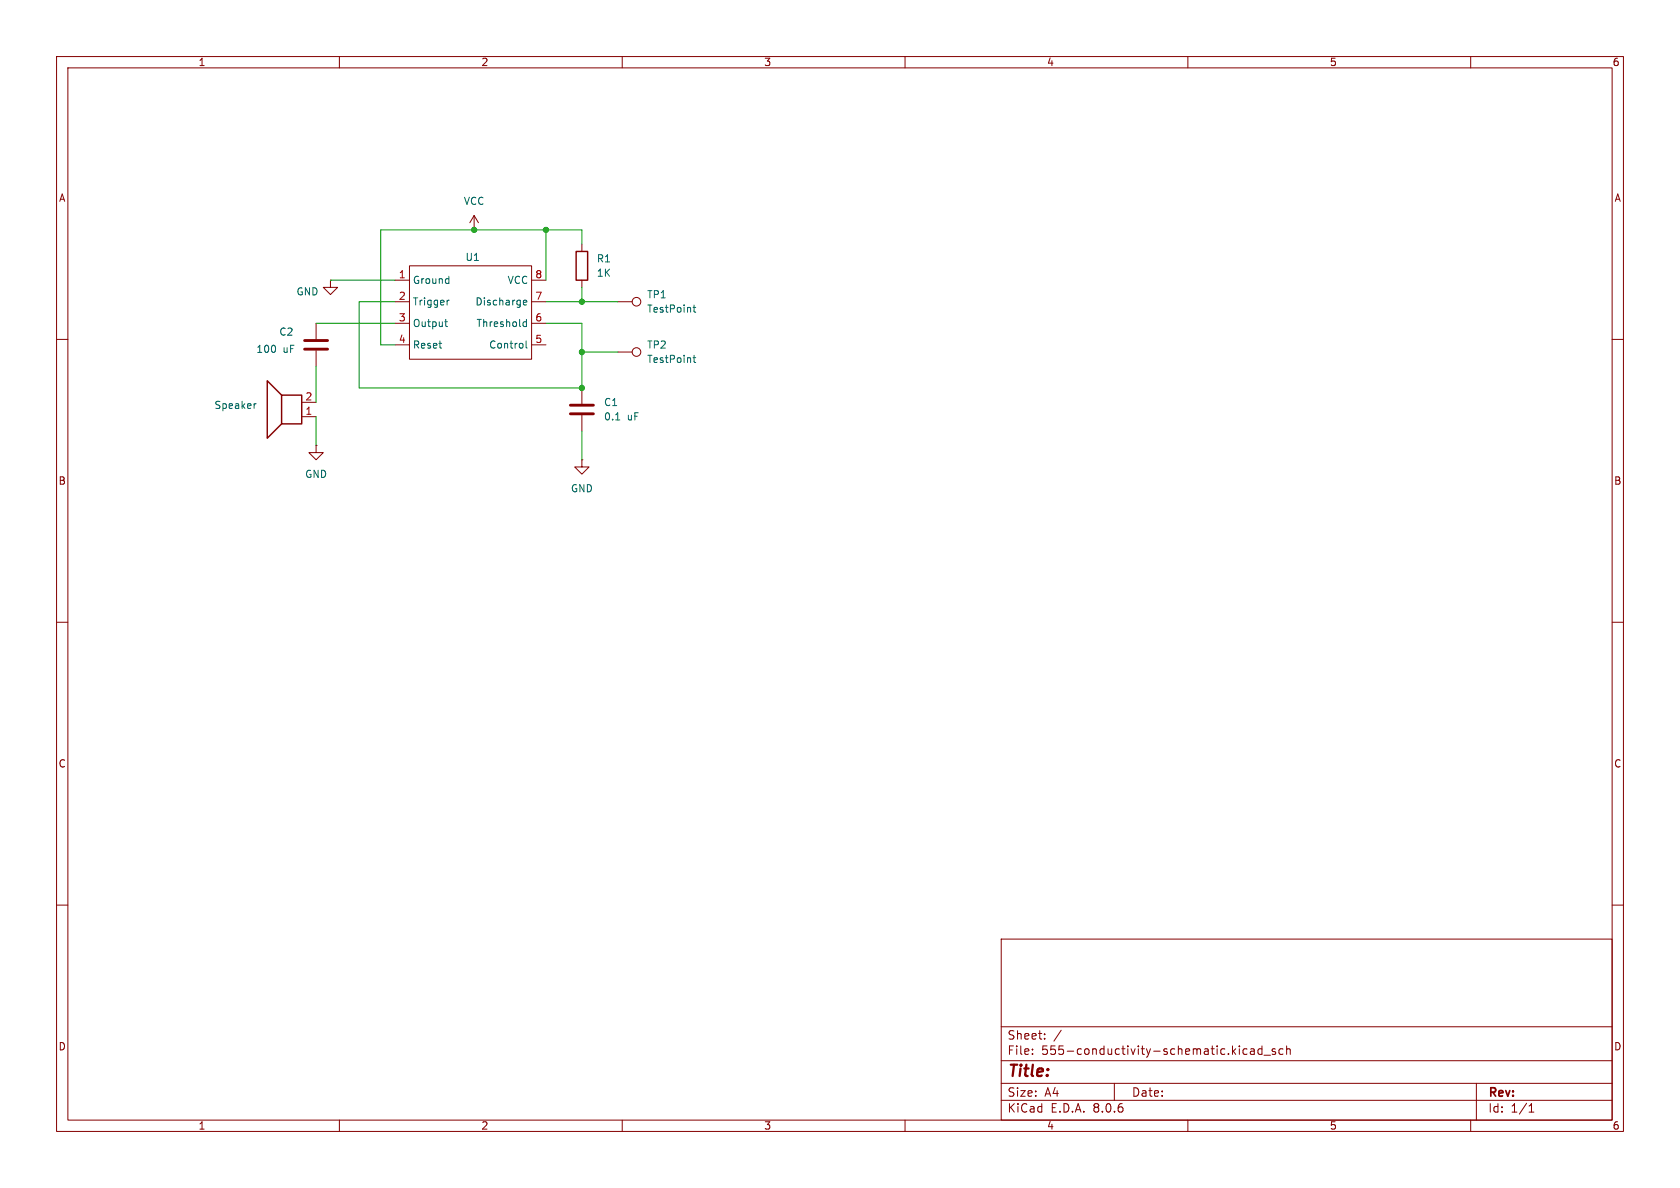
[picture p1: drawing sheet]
(kicad_sch
 (version 20231120)
 (generator "eeschema")
 (generator_version "8.0")
 (paper "A4")
 (lib_symbols
  (symbol "555-conductivity:555-pinmapped" (exclude_from_sim no) (in_bom yes) (on_board yes)
   (property "Reference" "U" (at 0 9.906 0) (effects (font (size 1.27 1.27))))
   (property "Value" "" (at -7.62 3.81 0) (effects (font (size 1.27 1.27))))
   (property "Footprint" "" (at -7.62 3.81 0) (effects (font (size 1.27 1.27)) (hide yes)))
   (property "Datasheet" "" (at -7.62 3.81 0) (effects (font (size 1.27 1.27)) (hide yes)))
   (property "Description" "" (at -7.62 3.81 0) (effects (font (size 1.27 1.27)) (hide yes)))
   (symbol "555-pinmapped_0_1"
    (rectangle (start -10.16 7.62) (end 11.43 -8.89) (stroke (width 0) (type default)) (fill (type none))))
   (symbol "555-pinmapped_1_1"
    (pin input line (at -12.7 5.08 0) (length 2.54) (name "Ground" (effects (font (size 1.27 1.27)))) (number "1" (effects (font (size 1.27 1.27)))))
    (pin input line (at -12.7 1.27 0) (length 2.54) (name "Trigger" (effects (font (size 1.27 1.27)))) (number "2" (effects (font (size 1.27 1.27)))))
    (pin input line (at -12.7 -2.54 0) (length 2.54) (name "Output" (effects (font (size 1.27 1.27)))) (number "3" (effects (font (size 1.27 1.27)))))
    (pin input line (at -12.7 -6.35 0) (length 2.54) (name "Reset" (effects (font (size 1.27 1.27)))) (number "4" (effects (font (size 1.27 1.27)))))
    (pin input line (at 13.97 -6.35 180) (length 2.54) (name "Control" (effects (font (size 1.27 1.27)))) (number "5" (effects (font (size 1.27 1.27)))))
    (pin input line (at 13.97 -2.54 180) (length 2.54) (name "Threshold" (effects (font (size 1.27 1.27)))) (number "6" (effects (font (size 1.27 1.27)))))
    (pin input line (at 13.97 1.27 180) (length 2.54) (name "Discharge" (effects (font (size 1.27 1.27)))) (number "7" (effects (font (size 1.27 1.27)))))
    (pin input line (at 13.97 5.08 180) (length 2.54) (name "VCC" (effects (font (size 1.27 1.27)))) (number "8" (effects (font (size 1.27 1.27)))))))
  (symbol "Connector:TestPoint"
   (pin_numbers hide)
   (pin_names
    (offset 0.762) hide) (exclude_from_sim no) (in_bom yes) (on_board yes)
   (property "Reference" "TP" (at 0 6.858 0) (effects (font (size 1.27 1.27))))
   (property "Value" "TestPoint" (at 0 5.08 0) (effects (font (size 1.27 1.27))))
   (property "Footprint" "" (at 5.08 0 0) (effects (font (size 1.27 1.27)) (hide yes)))
   (property "Datasheet" "~" (at 5.08 0 0) (effects (font (size 1.27 1.27)) (hide yes)))
   (property "Description" "test point" (at 0 0 0) (effects (font (size 1.27 1.27)) (hide yes)))
   (symbol "TestPoint_0_1"
    (circle (center 0 3.302) (radius 0.762) (stroke (width 0) (type default)) (fill (type none))))
   (symbol "TestPoint_1_1"
    (pin passive line (at 0 0 90) (length 2.54) (name "1" (effects (font (size 1.27 1.27)))) (number "1" (effects (font (size 1.27 1.27)))))))
  (symbol "Device:C"
   (pin_numbers hide)
   (pin_names
    (offset 0.254)) (exclude_from_sim no) (in_bom yes) (on_board yes)
   (property "Reference" "C" (at 0.635 2.54 0) (effects (font (size 1.27 1.27)) (justify left)))
   (property "Value" "C" (at 0.635 -2.54 0) (effects (font (size 1.27 1.27)) (justify left)))
   (property "Footprint" "" (at 0.9652 -3.81 0) (effects (font (size 1.27 1.27)) (hide yes)))
   (property "Datasheet" "~" (at 0 0 0) (effects (font (size 1.27 1.27)) (hide yes)))
   (property "Description" "Unpolarized capacitor" (at 0 0 0) (effects (font (size 1.27 1.27)) (hide yes)))
   (symbol "C_0_1"
    (polyline (pts (xy -2.032 -0.762) (xy 2.032 -0.762)) (stroke (width 0.508) (type default)) (fill (type none)))
    (polyline (pts (xy -2.032 0.762) (xy 2.032 0.762)) (stroke (width 0.508) (type default)) (fill (type none))))
   (symbol "C_1_1"
    (pin passive line (at 0 3.81 270) (length 2.794) (name "~" (effects (font (size 1.27 1.27)))) (number "1" (effects (font (size 1.27 1.27)))))
    (pin passive line (at 0 -3.81 90) (length 2.794) (name "~" (effects (font (size 1.27 1.27)))) (number "2" (effects (font (size 1.27 1.27)))))))
  (symbol "Device:R"
   (pin_numbers hide)
   (pin_names
    (offset 0)) (exclude_from_sim no) (in_bom yes) (on_board yes)
   (property "Reference" "R" (at 2.032 0 90) (effects (font (size 1.27 1.27))))
   (property "Value" "R" (at 0 0 90) (effects (font (size 1.27 1.27))))
   (property "Footprint" "" (at -1.778 0 90) (effects (font (size 1.27 1.27)) (hide yes)))
   (property "Datasheet" "~" (at 0 0 0) (effects (font (size 1.27 1.27)) (hide yes)))
   (property "Description" "Resistor" (at 0 0 0) (effects (font (size 1.27 1.27)) (hide yes)))
   (symbol "R_0_1"
    (rectangle (start -1.016 -2.54) (end 1.016 2.54) (stroke (width 0.254) (type default)) (fill (type none))))
   (symbol "R_1_1"
    (pin passive line (at 0 3.81 270) (length 1.27) (name "~" (effects (font (size 1.27 1.27)))) (number "1" (effects (font (size 1.27 1.27)))))
    (pin passive line (at 0 -3.81 90) (length 1.27) (name "~" (effects (font (size 1.27 1.27)))) (number "2" (effects (font (size 1.27 1.27)))))))
  (symbol "Device:Speaker"
   (pin_names
    (offset 0) hide) (exclude_from_sim no) (in_bom yes) (on_board yes)
   (property "Reference" "LS" (at 1.27 5.715 0) (effects (font (size 1.27 1.27)) (justify right)))
   (property "Value" "Speaker" (at 1.27 3.81 0) (effects (font (size 1.27 1.27)) (justify right)))
   (property "Footprint" "" (at 0 -5.08 0) (effects (font (size 1.27 1.27)) (hide yes)))
   (property "Datasheet" "~" (at -0.254 -1.27 0) (effects (font (size 1.27 1.27)) (hide yes)))
   (property "Description" "Speaker" (at 0 0 0) (effects (font (size 1.27 1.27)) (hide yes)))
   (symbol "Speaker_0_0"
    (rectangle (start -2.54 1.27) (end 1.016 -3.81) (stroke (width 0.254) (type default)) (fill (type none)))
    (polyline (pts (xy 1.016 1.27) (xy 3.556 3.81) (xy 3.556 -6.35) (xy 1.016 -3.81)) (stroke (width 0.254) (type default)) (fill (type none))))
   (symbol "Speaker_1_1"
    (pin input line (at -5.08 0 0) (length 2.54) (name "1" (effects (font (size 1.27 1.27)))) (number "1" (effects (font (size 1.27 1.27)))))
    (pin input line (at -5.08 -2.54 0) (length 2.54) (name "2" (effects (font (size 1.27 1.27)))) (number "2" (effects (font (size 1.27 1.27)))))))
  (symbol "power:GND"
   (power)
   (pin_numbers hide)
   (pin_names
    (offset 0) hide) (exclude_from_sim no) (in_bom yes) (on_board yes)
   (property "Reference" "#PWR" (at 0 -6.35 0) (effects (font (size 1.27 1.27)) (hide yes)))
   (property "Value" "GND" (at 0 -3.81 0) (effects (font (size 1.27 1.27))))
   (property "Footprint" "" (at 0 0 0) (effects (font (size 1.27 1.27)) (hide yes)))
   (property "Datasheet" "" (at 0 0 0) (effects (font (size 1.27 1.27)) (hide yes)))
   (property "Description" "Power symbol creates a global label with name \"GND\" , ground" (at 0 0 0) (effects (font (size 1.27 1.27)) (hide yes)))
   (symbol "GND_0_1"
    (polyline (pts (xy 0 0) (xy 0 -1.27) (xy 1.27 -1.27) (xy 0 -2.54) (xy -1.27 -1.27) (xy 0 -1.27)) (stroke (width 0) (type default)) (fill (type none))))
   (symbol "GND_1_1"
    (pin power_in line (at 0 0 270) (length 0) (name "~" (effects (font (size 1.27 1.27)))) (number "1" (effects (font (size 1.27 1.27)))))))
  (symbol "power:VCC"
   (power)
   (pin_numbers hide)
   (pin_names
    (offset 0) hide) (exclude_from_sim no) (in_bom yes) (on_board yes)
   (property "Reference" "#PWR" (at 0 -3.81 0) (effects (font (size 1.27 1.27)) (hide yes)))
   (property "Value" "VCC" (at 0 3.556 0) (effects (font (size 1.27 1.27))))
   (property "Footprint" "" (at 0 0 0) (effects (font (size 1.27 1.27)) (hide yes)))
   (property "Datasheet" "" (at 0 0 0) (effects (font (size 1.27 1.27)) (hide yes)))
   (property "Description" "Power symbol creates a global label with name \"VCC\"" (at 0 0 0) (effects (font (size 1.27 1.27)) (hide yes)))
   (symbol "VCC_0_1"
    (polyline (pts (xy -0.762 1.27) (xy 0 2.54)) (stroke (width 0) (type default)) (fill (type none)))
    (polyline (pts (xy 0 0) (xy 0 2.54)) (stroke (width 0) (type default)) (fill (type none)))
    (polyline (pts (xy 0 2.54) (xy 0.762 1.27)) (stroke (width 0) (type default)) (fill (type none))))
   (symbol "VCC_1_1"
    (pin power_in line (at 0 0 90) (length 0) (name "~" (effects (font (size 1.27 1.27)))) (number "1" (effects (font (size 1.27 1.27))))))))
 (junction
  (at 102.87 68.58)
  (diameter 0)
  (color 0 0 0 0))
 (junction
  (at 83.82 40.64)
  (diameter 0)
  (color 0 0 0 0))
 (junction
  (at 102.87 53.34)
  (diameter 0)
  (color 0 0 0 0))
 (junction
  (at 96.52 40.64)
  (diameter 0)
  (color 0 0 0 0))
 (junction
  (at 102.87 62.23)
  (diameter 0)
  (color 0 0 0 0))
 (wire
  (pts (xy 69.85 53.34) (xy 63.5 53.34))
  (stroke (width 0) (type default)))
 (wire
  (pts (xy 96.52 40.64) (xy 96.52 49.53))
  (stroke (width 0) (type default)))
 (wire
  (pts (xy 67.31 40.64) (xy 83.82 40.64))
  (stroke (width 0) (type default)))
 (wire
  (pts (xy 102.87 40.64) (xy 102.87 43.18))
  (stroke (width 0) (type default)))
 (wire
  (pts (xy 102.87 50.8) (xy 102.87 53.34))
  (stroke (width 0) (type default)))
 (wire
  (pts (xy 63.5 68.58) (xy 102.87 68.58))
  (stroke (width 0) (type default)))
 (wire
  (pts (xy 102.87 53.34) (xy 109.22 53.34))
  (stroke (width 0) (type default)))
 (wire
  (pts (xy 102.87 62.23) (xy 109.22 62.23))
  (stroke (width 0) (type default)))
 (wire
  (pts (xy 63.5 53.34) (xy 63.5 68.58))
  (stroke (width 0) (type default)))
 (wire
  (pts (xy 102.87 62.23) (xy 102.87 57.15))
  (stroke (width 0) (type default)))
 (wire
  (pts (xy 69.85 60.96) (xy 67.31 60.96))
  (stroke (width 0) (type default)))
 (wire
  (pts (xy 55.88 73.66) (xy 55.88 78.74))
  (stroke (width 0) (type default)))
 (wire
  (pts (xy 102.87 57.15) (xy 96.52 57.15))
  (stroke (width 0) (type default)))
 (wire
  (pts (xy 96.52 53.34) (xy 102.87 53.34))
  (stroke (width 0) (type default)))
 (wire
  (pts (xy 83.82 40.64) (xy 96.52 40.64))
  (stroke (width 0) (type default)))
 (wire
  (pts (xy 102.87 81.28) (xy 102.87 76.2))
  (stroke (width 0) (type default)))
 (wire
  (pts (xy 55.88 64.77) (xy 55.88 71.12))
  (stroke (width 0) (type default)))
 (wire
  (pts (xy 67.31 60.96) (xy 67.31 40.64))
  (stroke (width 0) (type default)))
 (wire
  (pts (xy 55.88 57.15) (xy 69.85 57.15))
  (stroke (width 0) (type default)))
 (wire
  (pts (xy 96.52 40.64) (xy 102.87 40.64))
  (stroke (width 0) (type default)))
 (wire
  (pts (xy 102.87 68.58) (xy 102.87 62.23))
  (stroke (width 0) (type default)))
 (wire
  (pts (xy 58.42 49.53) (xy 69.85 49.53))
  (stroke (width 0) (type default)))
 (symbol
  (lib_id "Device:C")
  (at 102.87 72.39 0)
  (unit 1)
  (exclude_from_sim no)
  (in_bom yes)
  (on_board yes)
  (dnp no)
  (fields_autoplaced yes)
  (property "Reference" "C1" (at 106.68 71.1199 0) (effects (font (size 1.27 1.27)) (justify left)))
  (property "Value" "0.1 uF" (at 106.68 73.6599 0) (effects (font (size 1.27 1.27)) (justify left)))
  (property "Footprint" "" (at 103.8352 76.2 0) (effects (font (size 1.27 1.27)) (hide yes)))
  (property "Datasheet" "~" (at 102.87 72.39 0) (effects (font (size 1.27 1.27)) (hide yes)))
  (property "Description" "Unpolarized capacitor" (at 102.87 72.39 0) (effects (font (size 1.27 1.27)) (hide yes)))
  (pin "2")
  (pin "1"))
 (symbol
  (lib_id "power:GND")
  (at 102.87 81.28 0)
  (unit 1)
  (exclude_from_sim no)
  (in_bom yes)
  (on_board yes)
  (dnp no)
  (fields_autoplaced yes)
  (property "Reference" "#PWR03" (at 102.87 87.63 0) (effects (font (size 1.27 1.27)) (hide yes)))
  (property "Value" "GND" (at 102.87 86.36 0) (effects (font (size 1.27 1.27))))
  (property "Footprint" "" (at 102.87 81.28 0) (effects (font (size 1.27 1.27)) (hide yes)))
  (property "Datasheet" "" (at 102.87 81.28 0) (effects (font (size 1.27 1.27)) (hide yes)))
  (property "Description" "Power symbol creates a global label with name \"GND\" , ground" (at 102.87 81.28 0) (effects (font (size 1.27 1.27)) (hide yes)))
  (pin "1"))
 (symbol
  (lib_id "Connector:TestPoint")
  (at 109.22 53.34 270)
  (unit 1)
  (exclude_from_sim no)
  (in_bom yes)
  (on_board yes)
  (dnp no)
  (fields_autoplaced yes)
  (property "Reference" "TP1" (at 114.3 52.0699 90) (effects (font (size 1.27 1.27)) (justify left)))
  (property "Value" "TestPoint" (at 114.3 54.6099 90) (effects (font (size 1.27 1.27)) (justify left)))
  (property "Footprint" "" (at 109.22 58.42 0) (effects (font (size 1.27 1.27)) (hide yes)))
  (property "Datasheet" "~" (at 109.22 58.42 0) (effects (font (size 1.27 1.27)) (hide yes)))
  (property "Description" "test point" (at 109.22 53.34 0) (effects (font (size 1.27 1.27)) (hide yes)))
  (pin "1"))
 (symbol
  (lib_id "Device:R")
  (at 102.87 46.99 0)
  (unit 1)
  (exclude_from_sim no)
  (in_bom yes)
  (on_board yes)
  (dnp no)
  (fields_autoplaced yes)
  (property "Reference" "R1" (at 105.41 45.7199 0) (effects (font (size 1.27 1.27)) (justify left)))
  (property "Value" "1K" (at 105.41 48.2599 0) (effects (font (size 1.27 1.27)) (justify left)))
  (property "Footprint" "" (at 101.092 46.99 90) (effects (font (size 1.27 1.27)) (hide yes)))
  (property "Datasheet" "~" (at 102.87 46.99 0) (effects (font (size 1.27 1.27)) (hide yes)))
  (property "Description" "Resistor" (at 102.87 46.99 0) (effects (font (size 1.27 1.27)) (hide yes)))
  (pin "2")
  (pin "1"))
 (symbol
  (lib_id "Connector:TestPoint")
  (at 109.22 62.23 270)
  (unit 1)
  (exclude_from_sim no)
  (in_bom yes)
  (on_board yes)
  (dnp no)
  (fields_autoplaced yes)
  (property "Reference" "TP2" (at 114.3 60.9599 90) (effects (font (size 1.27 1.27)) (justify left)))
  (property "Value" "TestPoint" (at 114.3 63.4999 90) (effects (font (size 1.27 1.27)) (justify left)))
  (property "Footprint" "" (at 109.22 67.31 0) (effects (font (size 1.27 1.27)) (hide yes)))
  (property "Datasheet" "~" (at 109.22 67.31 0) (effects (font (size 1.27 1.27)) (hide yes)))
  (property "Description" "test point" (at 109.22 62.23 0) (effects (font (size 1.27 1.27)) (hide yes)))
  (pin "1"))
 (symbol
  (lib_id "power:GND")
  (at 58.42 49.53 0)
  (unit 1)
  (exclude_from_sim no)
  (in_bom yes)
  (on_board yes)
  (dnp no)
  (property "Reference" "#PWR01" (at 58.42 55.88 0) (effects (font (size 1.27 1.27)) (hide yes)))
  (property "Value" "GND" (at 54.356 51.562 0) (effects (font (size 1.27 1.27))))
  (property "Footprint" "" (at 58.42 49.53 0) (effects (font (size 1.27 1.27)) (hide yes)))
  (property "Datasheet" "" (at 58.42 49.53 0) (effects (font (size 1.27 1.27)) (hide yes)))
  (property "Description" "Power symbol creates a global label with name \"GND\" , ground" (at 58.42 49.53 0) (effects (font (size 1.27 1.27)) (hide yes)))
  (pin "1"))
 (symbol
  (lib_id "power:GND")
  (at 55.88 78.74 0)
  (unit 1)
  (exclude_from_sim no)
  (in_bom yes)
  (on_board yes)
  (dnp no)
  (fields_autoplaced yes)
  (property "Reference" "#PWR02" (at 55.88 85.09 0) (effects (font (size 1.27 1.27)) (hide yes)))
  (property "Value" "GND" (at 55.88 83.82 0) (effects (font (size 1.27 1.27))))
  (property "Footprint" "" (at 55.88 78.74 0) (effects (font (size 1.27 1.27)) (hide yes)))
  (property "Datasheet" "" (at 55.88 78.74 0) (effects (font (size 1.27 1.27)) (hide yes)))
  (property "Description" "Power symbol creates a global label with name \"GND\" , ground" (at 55.88 78.74 0) (effects (font (size 1.27 1.27)) (hide yes)))
  (pin "1"))
 (symbol
  (lib_id "Device:Speaker")
  (at 50.8 73.66 180)
  (unit 1)
  (exclude_from_sim no)
  (in_bom yes)
  (on_board yes)
  (dnp no)
  (property "Reference" "LS1" (at 42.672 67.818 0) (effects (font (size 1.27 1.27)) (hide yes)))
  (property "Value" "Speaker" (at 41.656 71.628 0) (effects (font (size 1.27 1.27))))
  (property "Footprint" "" (at 50.8 68.58 0) (effects (font (size 1.27 1.27)) (hide yes)))
  (property "Datasheet" "~" (at 51.054 72.39 0) (effects (font (size 1.27 1.27)) (hide yes)))
  (property "Description" "Speaker" (at 50.8 73.66 0) (effects (font (size 1.27 1.27)) (hide yes)))
  (pin "2")
  (pin "1"))
 (symbol
  (lib_id "Device:C")
  (at 55.88 60.96 0)
  (mirror x)
  (unit 1)
  (exclude_from_sim no)
  (in_bom yes)
  (on_board yes)
  (dnp no)
  (property "Reference" "C2" (at 49.276 58.674 0) (effects (font (size 1.27 1.27)) (justify left)))
  (property "Value" "100 uF" (at 45.212 61.722 0) (effects (font (size 1.27 1.27)) (justify left)))
  (property "Footprint" "" (at 56.8452 57.15 0) (effects (font (size 1.27 1.27)) (hide yes)))
  (property "Datasheet" "~" (at 55.88 60.96 0) (effects (font (size 1.27 1.27)) (hide yes)))
  (property "Description" "Unpolarized capacitor" (at 55.88 60.96 0) (effects (font (size 1.27 1.27)) (hide yes)))
  (pin "2")
  (pin "1"))
 (symbol
  (lib_id "power:VCC")
  (at 83.82 40.64 0)
  (unit 1)
  (exclude_from_sim no)
  (in_bom yes)
  (on_board yes)
  (dnp no)
  (fields_autoplaced yes)
  (property "Reference" "#PWR04" (at 83.82 44.45 0) (effects (font (size 1.27 1.27)) (hide yes)))
  (property "Value" "VCC" (at 83.82 35.56 0) (effects (font (size 1.27 1.27))))
  (property "Footprint" "" (at 83.82 40.64 0) (effects (font (size 1.27 1.27)) (hide yes)))
  (property "Datasheet" "" (at 83.82 40.64 0) (effects (font (size 1.27 1.27)) (hide yes)))
  (property "Description" "Power symbol creates a global label with name \"VCC\"" (at 83.82 40.64 0) (effects (font (size 1.27 1.27)) (hide yes)))
  (pin "1"))
 (symbol
  (lib_id "555-conductivity:555-pinmapped")
  (at 82.55 54.61 0)
  (unit 1)
  (exclude_from_sim no)
  (in_bom yes)
  (on_board yes)
  (dnp no)
  (property "Reference" "U1" (at 83.566 45.466 0) (effects (font (size 1.27 1.27))))
  (property "Value" "~" (at 83.185 45.72 0) (effects (font (size 1.27 1.27))))
  (property "Footprint" "" (at 74.93 50.8 0) (effects (font (size 1.27 1.27)) (hide yes)))
  (property "Datasheet" "" (at 74.93 50.8 0) (effects (font (size 1.27 1.27)) (hide yes)))
  (property "Description" "" (at 74.93 50.8 0) (effects (font (size 1.27 1.27)) (hide yes)))
  (pin "6")
  (pin "5")
  (pin "3")
  (pin "4")
  (pin "7")
  (pin "1")
  (pin "2")
  (pin "8"))
 (sheet_instances
  (path ""
   (page "1"))))
